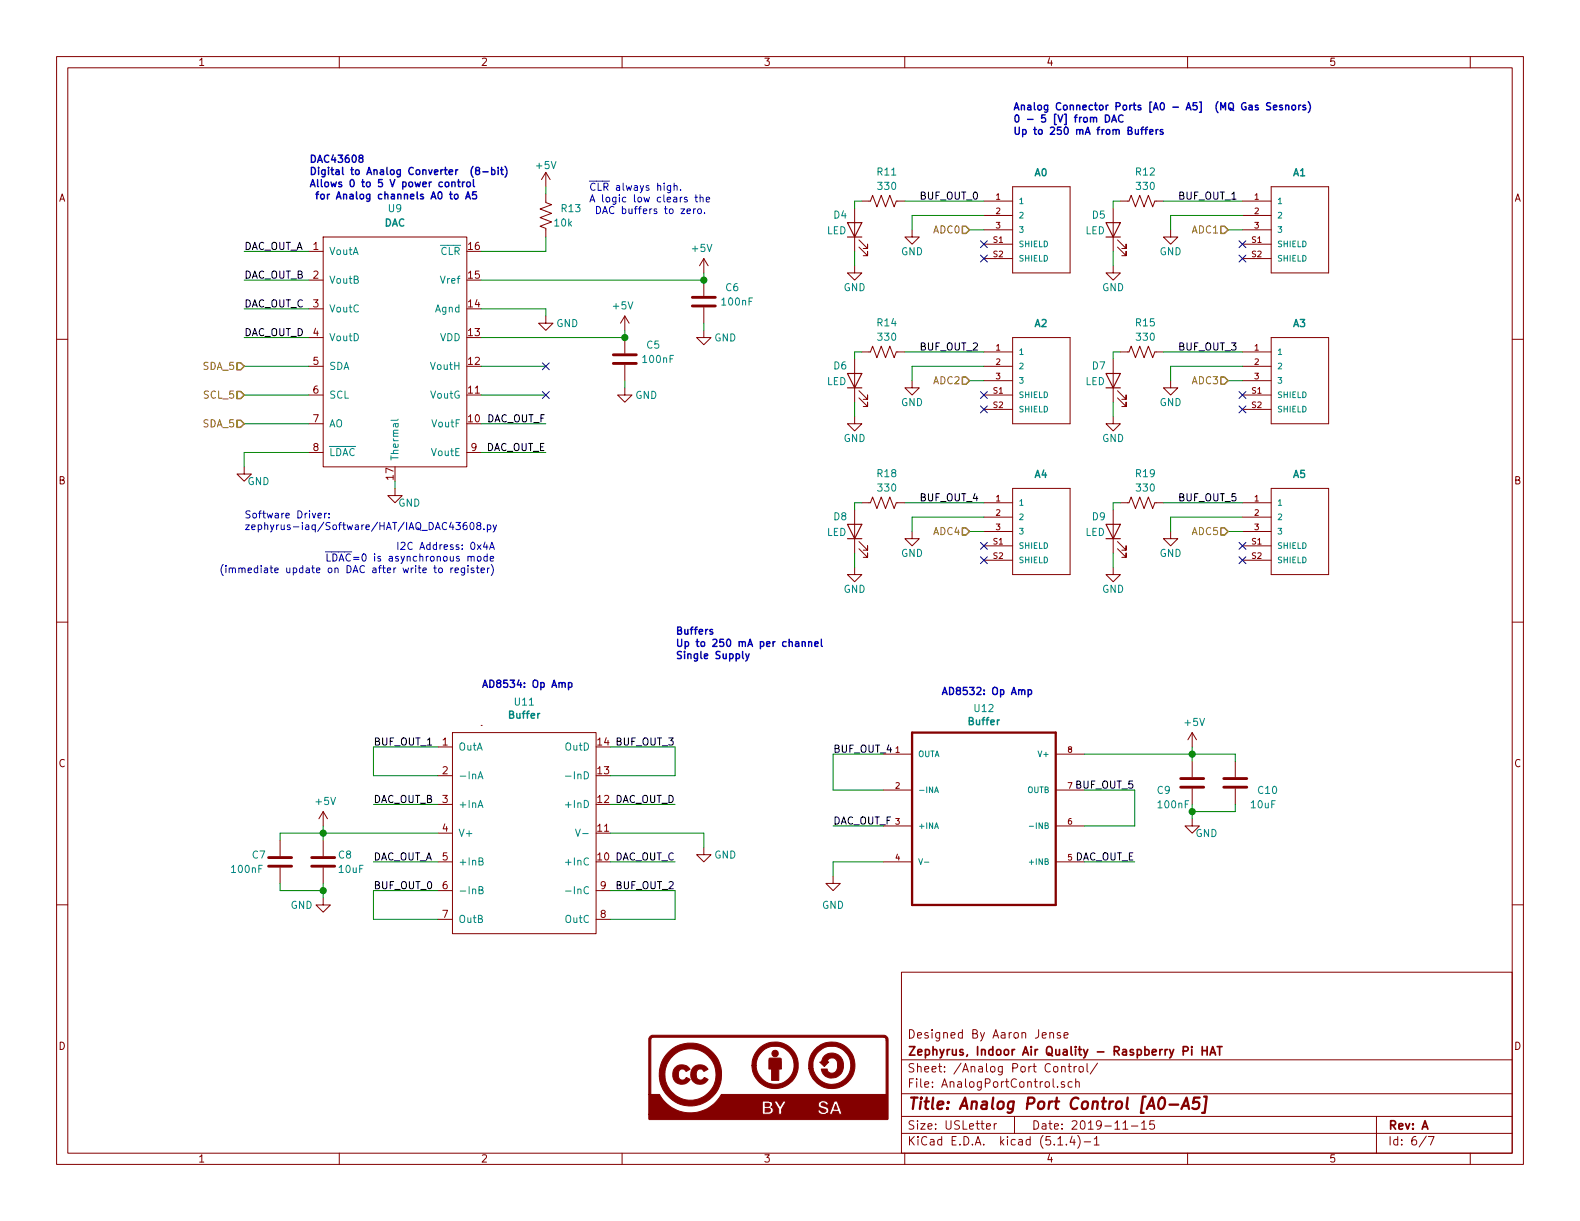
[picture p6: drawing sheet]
EESchema Schematic File Version 4
LIBS:Zephyrus-IAQ-HAT-cache
EELAYER 30 0
EELAYER END
$Descr USLetter 11000 8500
encoding utf-8
Sheet 6 7
Title "Analog Port Control [A0-A5]"
Date "2019-11-15"
Rev "A"
Comp "Zephyrus, Indoor Air Quality - Raspberry Pi HAT"
Comment1 "Designed By Aaron Jense"
Comment2 ""
Comment3 ""
Comment4 ""
$EndDescr
Text Notes 7050 950  0    50   ~ 10
Analog Connector Ports [A0 - A5]  (MQ Gas Sesnors)\n0 - 5 [V] from DAC\nUp to 250 mA from Buffers
$Comp
L zephyrus_iaq:LED D4
U 1 1
P 5950 1600
F 0 "D4" V 6050 1700 50  0000 C CNN
F 1 "LED" V 5941 1725 50  0000 C CNN
F 2 "Diode_SMD:D_0805_2012Metric" H 5950 1600 50  0001 C CNN
F 3 "~" H 5950 1600 50  0001 C CNN
	1    5950 1600
	0    -1   -1   0   
$EndComp
$Comp
L zephyrus_iaq:R_US R11
U 1 1
P 6150 1400
F 0 "R11" V 6350 1300 50  0000 L CNN
F 1 "330" V 6250 1300 50  0000 L CNN
F 2 "Resistor_SMD:R_0805_2012Metric" V 6190 1390 50  0001 C CNN
F 3 "~" H 6150 1400 50  0001 C CNN
	1    6150 1400
	0    -1   -1   0   
$EndComp
$Comp
L zephyrus_iaq:GND #PWR?
U 1 1
P 5950 1850
AR Path="/5D9539EE" Ref="#PWR?"  Part="1" 
AR Path="/5D9BB3B6/5D9539EE" Ref="#PWR?"  Part="1" 
AR Path="/5DA09389/5D9539EE" Ref="#PWR032"  Part="1" 
F 0 "#PWR032" H 5950 1600 50  0001 C CNN
F 1 "GND" H 5950 1700 50  0000 C CNN
F 2 "" H 5950 1850 50  0001 C CNN
F 3 "" H 5950 1850 50  0001 C CNN
	1    5950 1850
	1    0    0    -1  
$EndComp
$Comp
L zephyrus_iaq:SM03B-SRSS-TB(LF)(SN) J10
U 1 1
P 7250 1600
F 0 "J10" H 7200 2100 50  0001 L CNN
F 1 "A0" H 7200 2000 50  0000 L CNB
F 2 "zephyrus-iaq:JST_SM03B-SRSS-TB(LF)(SN)" H 6750 2100 50  0001 L BNN
F 3 "None" H 7250 1600 50  0001 L BNN
	1    7250 1600
	1    0    0    -1  
$EndComp
NoConn ~ 6850 1800
NoConn ~ 6850 1700
$Comp
L zephyrus_iaq:DAC43608 U9
U 1 1
P 2750 1600
F 0 "U9" H 2750 1750 50  0000 C CNN
F 1 "DAC" H 2750 1650 50  0000 C CNB
F 2 "zephyrus-iaq:QFN50P300X300X80-17N" H 2750 1600 50  0001 C CNN
F 3 "" H 2750 1600 50  0001 C CNN
	1    2750 1600
	1    0    0    -1  
$EndComp
$Comp
L zephyrus_iaq:GND #PWR?
U 1 1
P 4900 5900
AR Path="/5D9C9B8C" Ref="#PWR?"  Part="1" 
AR Path="/5DA09389/5D9C9B8C" Ref="#PWR038"  Part="1" 
F 0 "#PWR038" H 4900 5650 50  0001 C CNN
F 1 "GND" H 5050 5850 50  0000 C CNN
F 2 "" H 4900 5900 50  0001 C CNN
F 3 "" H 4900 5900 50  0001 C CNN
	1    4900 5900
	1    0    0    -1  
$EndComp
Text Notes 4700 4600 0    50   ~ 10
Buffers\nUp to 250 mA per channel\nSingle Supply
Text Label 1700 1750 0    50   ~ 0
DAC_OUT_A
Text Label 1700 1950 0    50   ~ 0
DAC_OUT_B
Text Label 1700 2150 0    50   ~ 0
DAC_OUT_C
Text Label 1700 2350 0    50   ~ 0
DAC_OUT_D
NoConn ~ 3800 2750
NoConn ~ 3800 2550
Wire Wire Line
	5800 5500 5800 5250
Wire Wire Line
	7900 5750 7900 5500
$Comp
L zephyrus_iaq:AD8532ARMZ-REEL U12
U 1 1
P 6850 5600
F 0 "U12" H 6850 6270 50  0000 C CNN
F 1 "Buffer" H 6850 6179 50  0000 C CNB
F 2 "zephyrus-iaq:AD8532ARMZ-MSOP8" H 6550 6250 50  0001 L BNN
F 3 "" H 7650 6450 50  0001 L BNN
F 4 "MSOP-8 Analog Devices" H 6550 6350 50  0001 L BNN "Field4"
F 5 "OP Amp Dual GP R-R I/O 6V Automotive 8-Pin MSOP T/R" H 5900 6550 50  0001 L BNN "Field5"
F 6 "Analog Devices" H 6650 6650 50  0001 L BNN "Field6"
F 7 "AD8532ARMZ-REEL" H 6500 6450 50  0001 L BNN "Field7"
	1    6850 5600
	1    0    0    -1  
$EndComp
Wire Wire Line
	8300 5200 8300 5250
$Comp
L zephyrus_iaq:+5V #PWR0138
U 1 1
P 8300 5200
F 0 "#PWR0138" H 8300 5050 50  0001 C CNN
F 1 "+5V" H 8315 5373 50  0000 C CNN
F 2 "" H 8300 5200 50  0001 C CNN
F 3 "" H 8300 5200 50  0001 C CNN
	1    8300 5200
	1    0    0    -1  
$EndComp
Wire Wire Line
	8600 5250 8600 5300
Wire Wire Line
	8300 5300 8300 5250
Wire Wire Line
	8600 5650 8600 5600
Wire Wire Line
	8300 5600 8300 5650
$Comp
L zephyrus_iaq:C C?
U 1 1
P 8600 5450
AR Path="/5D9DE373" Ref="C?"  Part="1" 
AR Path="/5D9BB3B6/5D9DE373" Ref="C?"  Part="1" 
AR Path="/5DA09389/5D9DE373" Ref="C10"  Part="1" 
F 0 "C10" H 8750 5400 50  0000 L CNN
F 1 "10uF" H 8700 5300 50  0000 L CNN
F 2 "Capacitor_SMD:C_0805_2012Metric" H 8638 5300 50  0001 C CNN
F 3 "~" H 8600 5450 50  0001 C CNN
	1    8600 5450
	1    0    0    -1  
$EndComp
$Comp
L zephyrus_iaq:C C?
U 1 1
P 8300 5450
AR Path="/5D9DE36D" Ref="C?"  Part="1" 
AR Path="/5D9BB3B6/5D9DE36D" Ref="C?"  Part="1" 
AR Path="/5DA09389/5D9DE36D" Ref="C9"  Part="1" 
F 0 "C9" H 8050 5400 50  0000 L CNN
F 1 "100nF" H 8050 5300 50  0000 L CNN
F 2 "Capacitor_SMD:C_0805_2012Metric" H 8338 5300 50  0001 C CNN
F 3 "~" H 8300 5450 50  0001 C CNN
	1    8300 5450
	1    0    0    -1  
$EndComp
$Comp
L zephyrus_iaq:GND #PWR?
U 1 1
P 8300 5700
AR Path="/5D9DE367" Ref="#PWR?"  Part="1" 
AR Path="/5D9BB3B6/5D9DE367" Ref="#PWR?"  Part="1" 
AR Path="/5DA09389/5D9DE367" Ref="#PWR056"  Part="1" 
F 0 "#PWR056" H 8300 5450 50  0001 C CNN
F 1 "GND" H 8400 5600 50  0000 C CNN
F 2 "" H 8300 5700 50  0001 C CNN
F 3 "" H 8300 5700 50  0001 C CNN
	1    8300 5700
	1    0    0    -1  
$EndComp
Wire Wire Line
	2250 5750 2250 5800
$Comp
L zephyrus_iaq:+5V #PWR0139
U 1 1
P 2250 5750
F 0 "#PWR0139" H 2250 5600 50  0001 C CNN
F 1 "+5V" H 2265 5923 50  0000 C CNN
F 2 "" H 2250 5750 50  0001 C CNN
F 3 "" H 2250 5750 50  0001 C CNN
	1    2250 5750
	1    0    0    -1  
$EndComp
Wire Wire Line
	2250 5800 2250 5850
Wire Wire Line
	1950 5850 1950 5800
Wire Wire Line
	2250 6200 2250 6150
Wire Wire Line
	1950 6150 1950 6200
$Comp
L zephyrus_iaq:C C?
U 1 1
P 2250 6000
AR Path="/5D9CE171" Ref="C?"  Part="1" 
AR Path="/5D9BB3B6/5D9CE171" Ref="C?"  Part="1" 
AR Path="/5DA09389/5D9CE171" Ref="C8"  Part="1" 
F 0 "C8" H 2350 6050 50  0000 L CNN
F 1 "10uF" H 2350 5950 50  0000 L CNN
F 2 "Capacitor_SMD:C_0805_2012Metric" H 2288 5850 50  0001 C CNN
F 3 "~" H 2250 6000 50  0001 C CNN
	1    2250 6000
	1    0    0    -1  
$EndComp
$Comp
L zephyrus_iaq:C C?
U 1 1
P 1950 6000
AR Path="/5D9CE16B" Ref="C?"  Part="1" 
AR Path="/5D9BB3B6/5D9CE16B" Ref="C?"  Part="1" 
AR Path="/5DA09389/5D9CE16B" Ref="C7"  Part="1" 
F 0 "C7" H 1750 6050 50  0000 L CNN
F 1 "100nF" H 1600 5950 50  0000 L CNN
F 2 "Capacitor_SMD:C_0805_2012Metric" H 1988 5850 50  0001 C CNN
F 3 "~" H 1950 6000 50  0001 C CNN
	1    1950 6000
	1    0    0    -1  
$EndComp
$Comp
L zephyrus_iaq:GND #PWR?
U 1 1
P 2250 6250
AR Path="/5D9CE165" Ref="#PWR?"  Part="1" 
AR Path="/5D9BB3B6/5D9CE165" Ref="#PWR?"  Part="1" 
AR Path="/5DA09389/5D9CE165" Ref="#PWR055"  Part="1" 
F 0 "#PWR055" H 2250 6000 50  0001 C CNN
F 1 "GND" H 2100 6200 50  0000 C CNN
F 2 "" H 2250 6250 50  0001 C CNN
F 3 "" H 2250 6250 50  0001 C CNN
	1    2250 6250
	1    0    0    -1  
$EndComp
Text Label 5800 5750 0    50   ~ 0
DAC_OUT_F
Text Label 7900 6000 2    50   ~ 0
DAC_OUT_E
$Comp
L zephyrus_iaq:GND #PWR?
U 1 1
P 5800 6100
AR Path="/5DA45E38" Ref="#PWR?"  Part="1" 
AR Path="/5DA09389/5DA45E38" Ref="#PWR049"  Part="1" 
F 0 "#PWR049" H 5800 5850 50  0001 C CNN
F 1 "GND" H 5800 5900 50  0000 C CNN
F 2 "" H 5800 6100 50  0001 C CNN
F 3 "" H 5800 6100 50  0001 C CNN
	1    5800 6100
	1    0    0    -1  
$EndComp
Wire Wire Line
	5800 6100 5800 6000
Text Label 3800 2950 2    50   ~ 0
DAC_OUT_F
Text Label 3800 3150 2    50   ~ 0
DAC_OUT_E
Text Notes 3450 4000 2    50   ~ 0
I2C Address: 0x4A\n~LDAC~=0 is asynchronous mode\n(immediate update on DAC after write to register)
Wire Wire Line
	4350 2350 4350 2300
Wire Wire Line
	4350 2650 4350 2700
$Comp
L zephyrus_iaq:C C?
U 1 1
P 4350 2500
AR Path="/5DA7D442" Ref="C?"  Part="1" 
AR Path="/5D9BB3B6/5DA7D442" Ref="C?"  Part="1" 
AR Path="/5DA09389/5DA7D442" Ref="C5"  Part="1" 
F 0 "C5" H 4100 2600 50  0000 L CNN
F 1 "100nF" H 4000 2500 50  0000 L CNN
F 2 "Capacitor_SMD:C_0805_2012Metric" H 4388 2350 50  0001 C CNN
F 3 "~" H 4350 2500 50  0001 C CNN
	1    4350 2500
	-1   0    0    -1  
$EndComp
$Comp
L zephyrus_iaq:GND #PWR?
U 1 1
P 4350 2700
AR Path="/5DA7D448" Ref="#PWR?"  Part="1" 
AR Path="/5D9BB3B6/5DA7D448" Ref="#PWR?"  Part="1" 
AR Path="/5DA09389/5DA7D448" Ref="#PWR050"  Part="1" 
F 0 "#PWR050" H 4350 2450 50  0001 C CNN
F 1 "GND" H 4200 2650 50  0000 C CNN
F 2 "" H 4350 2700 50  0001 C CNN
F 3 "" H 4350 2700 50  0001 C CNN
	1    4350 2700
	-1   0    0    -1  
$EndComp
$Comp
L zephyrus_iaq:GND #PWR?
U 1 1
P 1700 3250
AR Path="/5DA81D7D" Ref="#PWR?"  Part="1" 
AR Path="/5D9BB3B6/5DA81D7D" Ref="#PWR?"  Part="1" 
AR Path="/5DA09389/5DA81D7D" Ref="#PWR058"  Part="1" 
F 0 "#PWR058" H 1700 3000 50  0001 C CNN
F 1 "GND" H 1800 3150 50  0000 C CNN
F 2 "" H 1700 3250 50  0001 C CNN
F 3 "" H 1700 3250 50  0001 C CNN
	1    1700 3250
	1    0    0    -1  
$EndComp
Text Label 5800 5250 0    50   ~ 0
BUF_OUT_4
Text Label 7900 5500 2    50   ~ 0
BUF_OUT_5
Wire Wire Line
	5800 6000 6150 6000
Wire Wire Line
	5800 5500 6150 5500
Wire Wire Line
	5800 5250 6150 5250
Wire Wire Line
	5800 5750 6150 5750
Wire Wire Line
	7550 6000 7900 6000
Wire Wire Line
	7550 5500 7900 5500
Wire Wire Line
	7550 5750 7900 5750
Text HLabel 6750 1600 0    50   Input ~ 0
ADC0
Text Label 6400 1400 0    50   ~ 0
BUF_OUT_0
Text Label 2600 5200 0    50   ~ 0
BUF_OUT_1
Wire Wire Line
	2600 5200 3050 5200
Wire Wire Line
	3050 5400 2600 5400
Wire Wire Line
	2600 5400 2600 5200
Text Label 2600 6200 0    50   ~ 0
BUF_OUT_0
Wire Wire Line
	2600 6200 3050 6200
Wire Wire Line
	3050 6400 2600 6400
Wire Wire Line
	2600 6400 2600 6200
Text Label 4700 6200 2    50   ~ 0
BUF_OUT_2
Wire Wire Line
	4700 5400 4250 5400
Wire Wire Line
	4250 5200 4700 5200
Wire Wire Line
	4700 5200 4700 5400
Text Label 4700 5200 2    50   ~ 0
BUF_OUT_3
Wire Wire Line
	4700 6400 4250 6400
Wire Wire Line
	4250 6200 4700 6200
Wire Wire Line
	4700 6200 4700 6400
Wire Wire Line
	3050 5600 2600 5600
Wire Wire Line
	3050 6000 2600 6000
Wire Wire Line
	4700 5600 4250 5600
Wire Wire Line
	4700 6000 4250 6000
Text Label 2600 5600 0    50   ~ 0
DAC_OUT_B
Text Label 2600 6000 0    50   ~ 0
DAC_OUT_A
Text Label 4700 5600 2    50   ~ 0
DAC_OUT_D
Text Label 4700 6000 2    50   ~ 0
DAC_OUT_C
Wire Wire Line
	2150 1750 1700 1750
Wire Wire Line
	2150 1950 1700 1950
Wire Wire Line
	2150 2150 1700 2150
Wire Wire Line
	2150 2350 1700 2350
Wire Wire Line
	2150 2550 1700 2550
Wire Wire Line
	2150 2750 1700 2750
Wire Wire Line
	2150 3150 1700 3150
Wire Wire Line
	3800 2550 3350 2550
Wire Wire Line
	3800 2750 3350 2750
Wire Wire Line
	3800 2950 3350 2950
Wire Wire Line
	3800 3150 3350 3150
Connection ~ 4350 2350
$Comp
L zephyrus_iaq:+5V #PWR0141
U 1 1
P 4900 1900
F 0 "#PWR0141" H 4900 1750 50  0001 C CNN
F 1 "+5V" H 4915 2073 50  0000 C CNN
F 2 "" H 4900 1900 50  0001 C CNN
F 3 "" H 4900 1900 50  0001 C CNN
	1    4900 1900
	-1   0    0    -1  
$EndComp
Wire Wire Line
	4900 1950 4900 1900
Wire Wire Line
	4900 2250 4900 2300
$Comp
L zephyrus_iaq:C C?
U 1 1
P 4900 2100
AR Path="/5DABF776" Ref="C?"  Part="1" 
AR Path="/5D9BB3B6/5DABF776" Ref="C?"  Part="1" 
AR Path="/5DA09389/5DABF776" Ref="C6"  Part="1" 
F 0 "C6" H 4650 2200 50  0000 L CNN
F 1 "100nF" H 4550 2100 50  0000 L CNN
F 2 "Capacitor_SMD:C_0805_2012Metric" H 4938 1950 50  0001 C CNN
F 3 "~" H 4900 2100 50  0001 C CNN
	1    4900 2100
	-1   0    0    -1  
$EndComp
$Comp
L zephyrus_iaq:GND #PWR?
U 1 1
P 4900 2300
AR Path="/5DABF77C" Ref="#PWR?"  Part="1" 
AR Path="/5D9BB3B6/5DABF77C" Ref="#PWR?"  Part="1" 
AR Path="/5DA09389/5DABF77C" Ref="#PWR051"  Part="1" 
F 0 "#PWR051" H 4900 2050 50  0001 C CNN
F 1 "GND" H 4750 2250 50  0000 C CNN
F 2 "" H 4900 2300 50  0001 C CNN
F 3 "" H 4900 2300 50  0001 C CNN
	1    4900 2300
	-1   0    0    -1  
$EndComp
Connection ~ 4900 1950
Text Notes 2150 1400 0    50   ~ 10
DAC43608\nDigital to Analog Converter  (8-bit)\nAllows 0 to 5 V power control\n for Analog channels A0 to A5
Text Notes 6550 4850 0    50   ~ 10
AD8532: Op Amp
$Comp
L zephyrus_iaq:GND #PWR?
U 1 1
P 2750 3400
AR Path="/5DB0AABC" Ref="#PWR?"  Part="1" 
AR Path="/5D9BB3B6/5DB0AABC" Ref="#PWR?"  Part="1" 
AR Path="/5DA09389/5DB0AABC" Ref="#PWR0103"  Part="1" 
F 0 "#PWR0103" H 2750 3150 50  0001 C CNN
F 1 "GND" H 2850 3300 50  0000 C CNN
F 2 "" H 2750 3400 50  0001 C CNN
F 3 "" H 2750 3400 50  0001 C CNN
	1    2750 3400
	1    0    0    -1  
$EndComp
$Comp
L zephyrus_iaq:AD8534 U11
U 1 1
P 3650 5000
F 0 "U11" H 3650 5115 50  0000 C CNN
F 1 "Buffer" H 3650 5024 50  0000 C CNB
F 2 "zephyrus-iaq:SOP65P640X120-14N" H 3650 5000 50  0001 C CNN
F 3 "" H 3650 5000 50  0001 C CNN
	1    3650 5000
	1    0    0    -1  
$EndComp
$Comp
L zephyrus_iaq:+5V #PWR0142
U 1 1
P 3800 1300
F 0 "#PWR0142" H 3800 1150 50  0001 C CNN
F 1 "+5V" H 3800 1450 50  0000 C CNN
F 2 "" H 3800 1300 50  0001 C CNN
F 3 "" H 3800 1300 50  0001 C CNN
	1    3800 1300
	1    0    0    -1  
$EndComp
$Comp
L zephyrus_iaq:R_US R13
U 1 1
P 3800 1500
F 0 "R13" H 3900 1550 50  0000 L CNN
F 1 "10k" H 3850 1450 50  0000 L CNN
F 2 "Resistor_SMD:R_0805_2012Metric" V 3840 1490 50  0001 C CNN
F 3 "~" H 3800 1500 50  0001 C CNN
	1    3800 1500
	1    0    0    -1  
$EndComp
Text Notes 4100 1500 0    50   ~ 0
~CLR~ always high.\nA logic low clears the \n DAC buffers to zero.
Wire Wire Line
	3800 1750 3800 1650
Wire Wire Line
	2750 3350 2750 3400
Text HLabel 1700 2550 0    50   Input ~ 0
SDA_5
Text HLabel 1700 2750 0    50   Input ~ 0
SCL_5
Text Notes 1700 3700 0    50   ~ 0
Software Driver:\nzephyrus-iaq/Software/HAT/IAQ_DAC43608.py
Wire Wire Line
	2150 2950 1700 2950
Text HLabel 1700 2950 0    50   Input ~ 0
SDA_5
Wire Wire Line
	3350 2350 4350 2350
Wire Wire Line
	3350 1950 4900 1950
Wire Wire Line
	2250 5800 3050 5800
Connection ~ 2250 5800
Wire Wire Line
	1950 5800 2250 5800
Wire Wire Line
	1950 6200 2250 6200
Wire Wire Line
	7550 5250 8300 5250
Connection ~ 8300 5250
Wire Wire Line
	8300 5250 8600 5250
Wire Wire Line
	8300 5650 8600 5650
Wire Wire Line
	6000 1400 5950 1400
Wire Wire Line
	5950 1400 5950 1450
Wire Wire Line
	6750 1600 6850 1600
Wire Wire Line
	6300 1400 6850 1400
Wire Wire Line
	6350 1500 6850 1500
$Comp
L zephyrus_iaq:LED D5
U 1 1
P 7750 1600
F 0 "D5" V 7850 1700 50  0000 C CNN
F 1 "LED" V 7741 1725 50  0000 C CNN
F 2 "Diode_SMD:D_0805_2012Metric" H 7750 1600 50  0001 C CNN
F 3 "~" H 7750 1600 50  0001 C CNN
	1    7750 1600
	0    -1   -1   0   
$EndComp
$Comp
L zephyrus_iaq:R_US R12
U 1 1
P 7950 1400
F 0 "R12" V 8150 1300 50  0000 L CNN
F 1 "330" V 8050 1300 50  0000 L CNN
F 2 "Resistor_SMD:R_0805_2012Metric" V 7990 1390 50  0001 C CNN
F 3 "~" H 7950 1400 50  0001 C CNN
	1    7950 1400
	0    -1   -1   0   
$EndComp
$Comp
L zephyrus_iaq:GND #PWR?
U 1 1
P 7750 1850
AR Path="/5DDF9D3A" Ref="#PWR?"  Part="1" 
AR Path="/5D9BB3B6/5DDF9D3A" Ref="#PWR?"  Part="1" 
AR Path="/5DA09389/5DDF9D3A" Ref="#PWR0143"  Part="1" 
F 0 "#PWR0143" H 7750 1600 50  0001 C CNN
F 1 "GND" H 7750 1700 50  0000 C CNN
F 2 "" H 7750 1850 50  0001 C CNN
F 3 "" H 7750 1850 50  0001 C CNN
	1    7750 1850
	1    0    0    -1  
$EndComp
$Comp
L zephyrus_iaq:SM03B-SRSS-TB(LF)(SN) J11
U 1 1
P 9050 1600
F 0 "J11" H 9000 2100 50  0001 L CNN
F 1 "A1" H 9000 2000 50  0000 L CNB
F 2 "zephyrus-iaq:JST_SM03B-SRSS-TB(LF)(SN)" H 8550 2100 50  0001 L BNN
F 3 "None" H 9050 1600 50  0001 L BNN
	1    9050 1600
	1    0    0    -1  
$EndComp
NoConn ~ 8650 1800
NoConn ~ 8650 1700
Text HLabel 8550 1600 0    50   Input ~ 0
ADC1
Text Label 8200 1400 0    50   ~ 0
BUF_OUT_1
Wire Wire Line
	7800 1400 7750 1400
Wire Wire Line
	7750 1400 7750 1450
Wire Wire Line
	8550 1600 8650 1600
Wire Wire Line
	8100 1400 8650 1400
Wire Wire Line
	8150 1500 8650 1500
$Comp
L zephyrus_iaq:LED D6
U 1 1
P 5950 2650
F 0 "D6" V 6050 2750 50  0000 C CNN
F 1 "LED" V 5941 2775 50  0000 C CNN
F 2 "Diode_SMD:D_0805_2012Metric" H 5950 2650 50  0001 C CNN
F 3 "~" H 5950 2650 50  0001 C CNN
	1    5950 2650
	0    -1   -1   0   
$EndComp
$Comp
L zephyrus_iaq:R_US R14
U 1 1
P 6150 2450
F 0 "R14" V 6350 2350 50  0000 L CNN
F 1 "330" V 6250 2350 50  0000 L CNN
F 2 "Resistor_SMD:R_0805_2012Metric" V 6190 2440 50  0001 C CNN
F 3 "~" H 6150 2450 50  0001 C CNN
	1    6150 2450
	0    -1   -1   0   
$EndComp
$Comp
L zephyrus_iaq:GND #PWR?
U 1 1
P 5950 2900
AR Path="/5DE09724" Ref="#PWR?"  Part="1" 
AR Path="/5D9BB3B6/5DE09724" Ref="#PWR?"  Part="1" 
AR Path="/5DA09389/5DE09724" Ref="#PWR0144"  Part="1" 
F 0 "#PWR0144" H 5950 2650 50  0001 C CNN
F 1 "GND" H 5950 2750 50  0000 C CNN
F 2 "" H 5950 2900 50  0001 C CNN
F 3 "" H 5950 2900 50  0001 C CNN
	1    5950 2900
	1    0    0    -1  
$EndComp
$Comp
L zephyrus_iaq:SM03B-SRSS-TB(LF)(SN) J12
U 1 1
P 7250 2650
F 0 "J12" H 7200 3150 50  0001 L CNN
F 1 "A2" H 7200 3050 50  0000 L CNB
F 2 "zephyrus-iaq:JST_SM03B-SRSS-TB(LF)(SN)" H 6750 3150 50  0001 L BNN
F 3 "None" H 7250 2650 50  0001 L BNN
	1    7250 2650
	1    0    0    -1  
$EndComp
NoConn ~ 6850 2850
NoConn ~ 6850 2750
Text HLabel 6750 2650 0    50   Input ~ 0
ADC2
Wire Wire Line
	6000 2450 5950 2450
Wire Wire Line
	5950 2450 5950 2500
Wire Wire Line
	6750 2650 6850 2650
Wire Wire Line
	6350 2550 6850 2550
$Comp
L zephyrus_iaq:LED D7
U 1 1
P 7750 2650
F 0 "D7" V 7850 2750 50  0000 C CNN
F 1 "LED" V 7741 2775 50  0000 C CNN
F 2 "Diode_SMD:D_0805_2012Metric" H 7750 2650 50  0001 C CNN
F 3 "~" H 7750 2650 50  0001 C CNN
	1    7750 2650
	0    -1   -1   0   
$EndComp
$Comp
L zephyrus_iaq:R_US R15
U 1 1
P 7950 2450
F 0 "R15" V 8150 2350 50  0000 L CNN
F 1 "330" V 8050 2350 50  0000 L CNN
F 2 "Resistor_SMD:R_0805_2012Metric" V 7990 2440 50  0001 C CNN
F 3 "~" H 7950 2450 50  0001 C CNN
	1    7950 2450
	0    -1   -1   0   
$EndComp
$Comp
L zephyrus_iaq:GND #PWR?
U 1 1
P 7750 2900
AR Path="/5DE0974A" Ref="#PWR?"  Part="1" 
AR Path="/5D9BB3B6/5DE0974A" Ref="#PWR?"  Part="1" 
AR Path="/5DA09389/5DE0974A" Ref="#PWR0145"  Part="1" 
F 0 "#PWR0145" H 7750 2650 50  0001 C CNN
F 1 "GND" H 7750 2750 50  0000 C CNN
F 2 "" H 7750 2900 50  0001 C CNN
F 3 "" H 7750 2900 50  0001 C CNN
	1    7750 2900
	1    0    0    -1  
$EndComp
$Comp
L zephyrus_iaq:SM03B-SRSS-TB(LF)(SN) J13
U 1 1
P 9050 2650
F 0 "J13" H 9000 3150 50  0001 L CNN
F 1 "A3" H 9000 3050 50  0000 L CNB
F 2 "zephyrus-iaq:JST_SM03B-SRSS-TB(LF)(SN)" H 8550 3150 50  0001 L BNN
F 3 "None" H 9050 2650 50  0001 L BNN
	1    9050 2650
	1    0    0    -1  
$EndComp
NoConn ~ 8650 2850
NoConn ~ 8650 2750
Text HLabel 8550 2650 0    50   Input ~ 0
ADC3
Text Label 8200 2450 0    50   ~ 0
BUF_OUT_3
Wire Wire Line
	7800 2450 7750 2450
Wire Wire Line
	7750 2450 7750 2500
Wire Wire Line
	8550 2650 8650 2650
Wire Wire Line
	8100 2450 8650 2450
Wire Wire Line
	8150 2550 8650 2550
$Comp
L zephyrus_iaq:LED D8
U 1 1
P 5950 3700
F 0 "D8" V 6050 3800 50  0000 C CNN
F 1 "LED" V 5941 3825 50  0000 C CNN
F 2 "Diode_SMD:D_0805_2012Metric" H 5950 3700 50  0001 C CNN
F 3 "~" H 5950 3700 50  0001 C CNN
	1    5950 3700
	0    -1   -1   0   
$EndComp
$Comp
L zephyrus_iaq:R_US R18
U 1 1
P 6150 3500
F 0 "R18" V 6350 3400 50  0000 L CNN
F 1 "330" V 6250 3400 50  0000 L CNN
F 2 "Resistor_SMD:R_0805_2012Metric" V 6190 3490 50  0001 C CNN
F 3 "~" H 6150 3500 50  0001 C CNN
	1    6150 3500
	0    -1   -1   0   
$EndComp
$Comp
L zephyrus_iaq:GND #PWR?
U 1 1
P 5950 3950
AR Path="/5DE104E3" Ref="#PWR?"  Part="1" 
AR Path="/5D9BB3B6/5DE104E3" Ref="#PWR?"  Part="1" 
AR Path="/5DA09389/5DE104E3" Ref="#PWR0146"  Part="1" 
F 0 "#PWR0146" H 5950 3700 50  0001 C CNN
F 1 "GND" H 5950 3800 50  0000 C CNN
F 2 "" H 5950 3950 50  0001 C CNN
F 3 "" H 5950 3950 50  0001 C CNN
	1    5950 3950
	1    0    0    -1  
$EndComp
$Comp
L zephyrus_iaq:SM03B-SRSS-TB(LF)(SN) J14
U 1 1
P 7250 3700
F 0 "J14" H 7200 4200 50  0001 L CNN
F 1 "A4" H 7200 4100 50  0000 L CNB
F 2 "zephyrus-iaq:JST_SM03B-SRSS-TB(LF)(SN)" H 6750 4200 50  0001 L BNN
F 3 "None" H 7250 3700 50  0001 L BNN
	1    7250 3700
	1    0    0    -1  
$EndComp
NoConn ~ 6850 3900
NoConn ~ 6850 3800
Text HLabel 6750 3700 0    50   Input ~ 0
ADC4
Text Label 6400 3500 0    50   ~ 0
BUF_OUT_4
Wire Wire Line
	6000 3500 5950 3500
Wire Wire Line
	5950 3500 5950 3550
Wire Wire Line
	6750 3700 6850 3700
Wire Wire Line
	6300 3500 6850 3500
Wire Wire Line
	6350 3600 6850 3600
$Comp
L zephyrus_iaq:LED D9
U 1 1
P 7750 3700
F 0 "D9" V 7850 3800 50  0000 C CNN
F 1 "LED" V 7741 3825 50  0000 C CNN
F 2 "Diode_SMD:D_0805_2012Metric" H 7750 3700 50  0001 C CNN
F 3 "~" H 7750 3700 50  0001 C CNN
	1    7750 3700
	0    -1   -1   0   
$EndComp
$Comp
L zephyrus_iaq:R_US R19
U 1 1
P 7950 3500
F 0 "R19" V 8150 3400 50  0000 L CNN
F 1 "330" V 8050 3400 50  0000 L CNN
F 2 "Resistor_SMD:R_0805_2012Metric" V 7990 3490 50  0001 C CNN
F 3 "~" H 7950 3500 50  0001 C CNN
	1    7950 3500
	0    -1   -1   0   
$EndComp
$Comp
L zephyrus_iaq:GND #PWR?
U 1 1
P 7750 3950
AR Path="/5DE10509" Ref="#PWR?"  Part="1" 
AR Path="/5D9BB3B6/5DE10509" Ref="#PWR?"  Part="1" 
AR Path="/5DA09389/5DE10509" Ref="#PWR0147"  Part="1" 
F 0 "#PWR0147" H 7750 3700 50  0001 C CNN
F 1 "GND" H 7750 3800 50  0000 C CNN
F 2 "" H 7750 3950 50  0001 C CNN
F 3 "" H 7750 3950 50  0001 C CNN
	1    7750 3950
	1    0    0    -1  
$EndComp
$Comp
L zephyrus_iaq:SM03B-SRSS-TB(LF)(SN) J15
U 1 1
P 9050 3700
F 0 "J15" H 9000 4200 50  0001 L CNN
F 1 "A5" H 9000 4100 50  0000 L CNB
F 2 "zephyrus-iaq:JST_SM03B-SRSS-TB(LF)(SN)" H 8550 4200 50  0001 L BNN
F 3 "None" H 9050 3700 50  0001 L BNN
	1    9050 3700
	1    0    0    -1  
$EndComp
NoConn ~ 8650 3900
NoConn ~ 8650 3800
Text HLabel 8550 3700 0    50   Input ~ 0
ADC5
Text Label 8200 3500 0    50   ~ 0
BUF_OUT_5
Wire Wire Line
	7800 3500 7750 3500
Wire Wire Line
	7750 3500 7750 3550
Wire Wire Line
	8550 3700 8650 3700
Wire Wire Line
	8100 3500 8650 3500
Wire Wire Line
	8150 3600 8650 3600
Text Notes 3350 4800 0    50   ~ 10
AD8534: Op Amp
$Comp
L zephyrus_iaq:+5V #PWR0140
U 1 1
P 4350 2300
F 0 "#PWR0140" H 4350 2150 50  0001 C CNN
F 1 "+5V" H 4365 2473 50  0000 C CNN
F 2 "" H 4350 2300 50  0001 C CNN
F 3 "" H 4350 2300 50  0001 C CNN
	1    4350 2300
	-1   0    0    -1  
$EndComp
Wire Wire Line
	3800 2150 3350 2150
Wire Wire Line
	3800 2150 3800 2200
$Comp
L zephyrus_iaq:GND #PWR?
U 1 1
P 3800 2200
AR Path="/5DDC9589" Ref="#PWR?"  Part="1" 
AR Path="/5D9BB3B6/5DDC9589" Ref="#PWR?"  Part="1" 
AR Path="/5DA09389/5DDC9589" Ref="#PWR0112"  Part="1" 
F 0 "#PWR0112" H 3800 1950 50  0001 C CNN
F 1 "GND" H 3650 2150 50  0000 C CNN
F 2 "" H 3800 2200 50  0001 C CNN
F 3 "" H 3800 2200 50  0001 C CNN
	1    3800 2200
	-1   0    0    -1  
$EndComp
Wire Wire Line
	1700 3150 1700 3250
Wire Wire Line
	4900 5800 4900 5900
Wire Wire Line
	4250 5800 4900 5800
Wire Wire Line
	2250 6200 2250 6250
Connection ~ 2250 6200
Wire Wire Line
	8300 5650 8300 5700
Connection ~ 8300 5650
Wire Wire Line
	5950 3850 5950 3950
$Comp
L zephyrus_iaq:GND #PWR?
U 1 1
P 6350 3700
AR Path="/5DDED57D" Ref="#PWR?"  Part="1" 
AR Path="/5D9BB3B6/5DDED57D" Ref="#PWR?"  Part="1" 
AR Path="/5DA09389/5DDED57D" Ref="#PWR0116"  Part="1" 
F 0 "#PWR0116" H 6350 3450 50  0001 C CNN
F 1 "GND" H 6350 3550 50  0000 C CNN
F 2 "" H 6350 3700 50  0001 C CNN
F 3 "" H 6350 3700 50  0001 C CNN
	1    6350 3700
	1    0    0    -1  
$EndComp
Wire Wire Line
	6350 3600 6350 3700
Wire Wire Line
	5950 2800 5950 2900
Wire Wire Line
	6350 2550 6350 2650
$Comp
L zephyrus_iaq:GND #PWR?
U 1 1
P 6350 2650
AR Path="/5DDF12C3" Ref="#PWR?"  Part="1" 
AR Path="/5D9BB3B6/5DDF12C3" Ref="#PWR?"  Part="1" 
AR Path="/5DA09389/5DDF12C3" Ref="#PWR0148"  Part="1" 
F 0 "#PWR0148" H 6350 2400 50  0001 C CNN
F 1 "GND" H 6350 2500 50  0000 C CNN
F 2 "" H 6350 2650 50  0001 C CNN
F 3 "" H 6350 2650 50  0001 C CNN
	1    6350 2650
	1    0    0    -1  
$EndComp
Wire Wire Line
	7750 3850 7750 3950
Wire Wire Line
	8150 3600 8150 3700
$Comp
L zephyrus_iaq:GND #PWR?
U 1 1
P 8150 3700
AR Path="/5DE082E1" Ref="#PWR?"  Part="1" 
AR Path="/5D9BB3B6/5DE082E1" Ref="#PWR?"  Part="1" 
AR Path="/5DA09389/5DE082E1" Ref="#PWR0149"  Part="1" 
F 0 "#PWR0149" H 8150 3450 50  0001 C CNN
F 1 "GND" H 8150 3550 50  0000 C CNN
F 2 "" H 8150 3700 50  0001 C CNN
F 3 "" H 8150 3700 50  0001 C CNN
	1    8150 3700
	1    0    0    -1  
$EndComp
Wire Wire Line
	7750 2800 7750 2900
Wire Wire Line
	8150 2550 8150 2650
$Comp
L zephyrus_iaq:GND #PWR?
U 1 1
P 8150 2650
AR Path="/5DE0F489" Ref="#PWR?"  Part="1" 
AR Path="/5D9BB3B6/5DE0F489" Ref="#PWR?"  Part="1" 
AR Path="/5DA09389/5DE0F489" Ref="#PWR0150"  Part="1" 
F 0 "#PWR0150" H 8150 2400 50  0001 C CNN
F 1 "GND" H 8150 2500 50  0000 C CNN
F 2 "" H 8150 2650 50  0001 C CNN
F 3 "" H 8150 2650 50  0001 C CNN
	1    8150 2650
	1    0    0    -1  
$EndComp
Wire Wire Line
	7750 1750 7750 1850
Wire Wire Line
	8150 1500 8150 1600
$Comp
L zephyrus_iaq:GND #PWR?
U 1 1
P 8150 1600
AR Path="/5DE1621B" Ref="#PWR?"  Part="1" 
AR Path="/5D9BB3B6/5DE1621B" Ref="#PWR?"  Part="1" 
AR Path="/5DA09389/5DE1621B" Ref="#PWR0151"  Part="1" 
F 0 "#PWR0151" H 8150 1350 50  0001 C CNN
F 1 "GND" H 8150 1450 50  0000 C CNN
F 2 "" H 8150 1600 50  0001 C CNN
F 3 "" H 8150 1600 50  0001 C CNN
	1    8150 1600
	1    0    0    -1  
$EndComp
Wire Wire Line
	5950 1750 5950 1850
Wire Wire Line
	6350 1500 6350 1600
$Comp
L zephyrus_iaq:GND #PWR?
U 1 1
P 6350 1600
AR Path="/5DE1CC41" Ref="#PWR?"  Part="1" 
AR Path="/5D9BB3B6/5DE1CC41" Ref="#PWR?"  Part="1" 
AR Path="/5DA09389/5DE1CC41" Ref="#PWR0152"  Part="1" 
F 0 "#PWR0152" H 6350 1350 50  0001 C CNN
F 1 "GND" H 6350 1450 50  0000 C CNN
F 2 "" H 6350 1600 50  0001 C CNN
F 3 "" H 6350 1600 50  0001 C CNN
	1    6350 1600
	1    0    0    -1  
$EndComp
Wire Wire Line
	6300 2450 6850 2450
Text Label 6400 2450 0    50   ~ 0
BUF_OUT_2
Wire Wire Line
	3350 1750 3800 1750
Wire Wire Line
	3800 1300 3800 1350
$Comp
L cc-by-sa:LOGO #G?
U 1 1
P 5350 7500
AR Path="/5DB861AF/5DD46813" Ref="#G?"  Part="1" 
AR Path="/5DA09389/5DD46813" Ref="#G6"  Part="1" 
F 0 "#G6" H 5350 7237 60  0001 C CNN
F 1 "LOGO" H 5350 7763 60  0001 C CNN
F 2 "" H 5350 7500 50  0001 C CNN
F 3 "" H 5350 7500 50  0001 C CNN
	1    5350 7500
	1    0    0    -1  
$EndComp
$EndSCHEMATC
